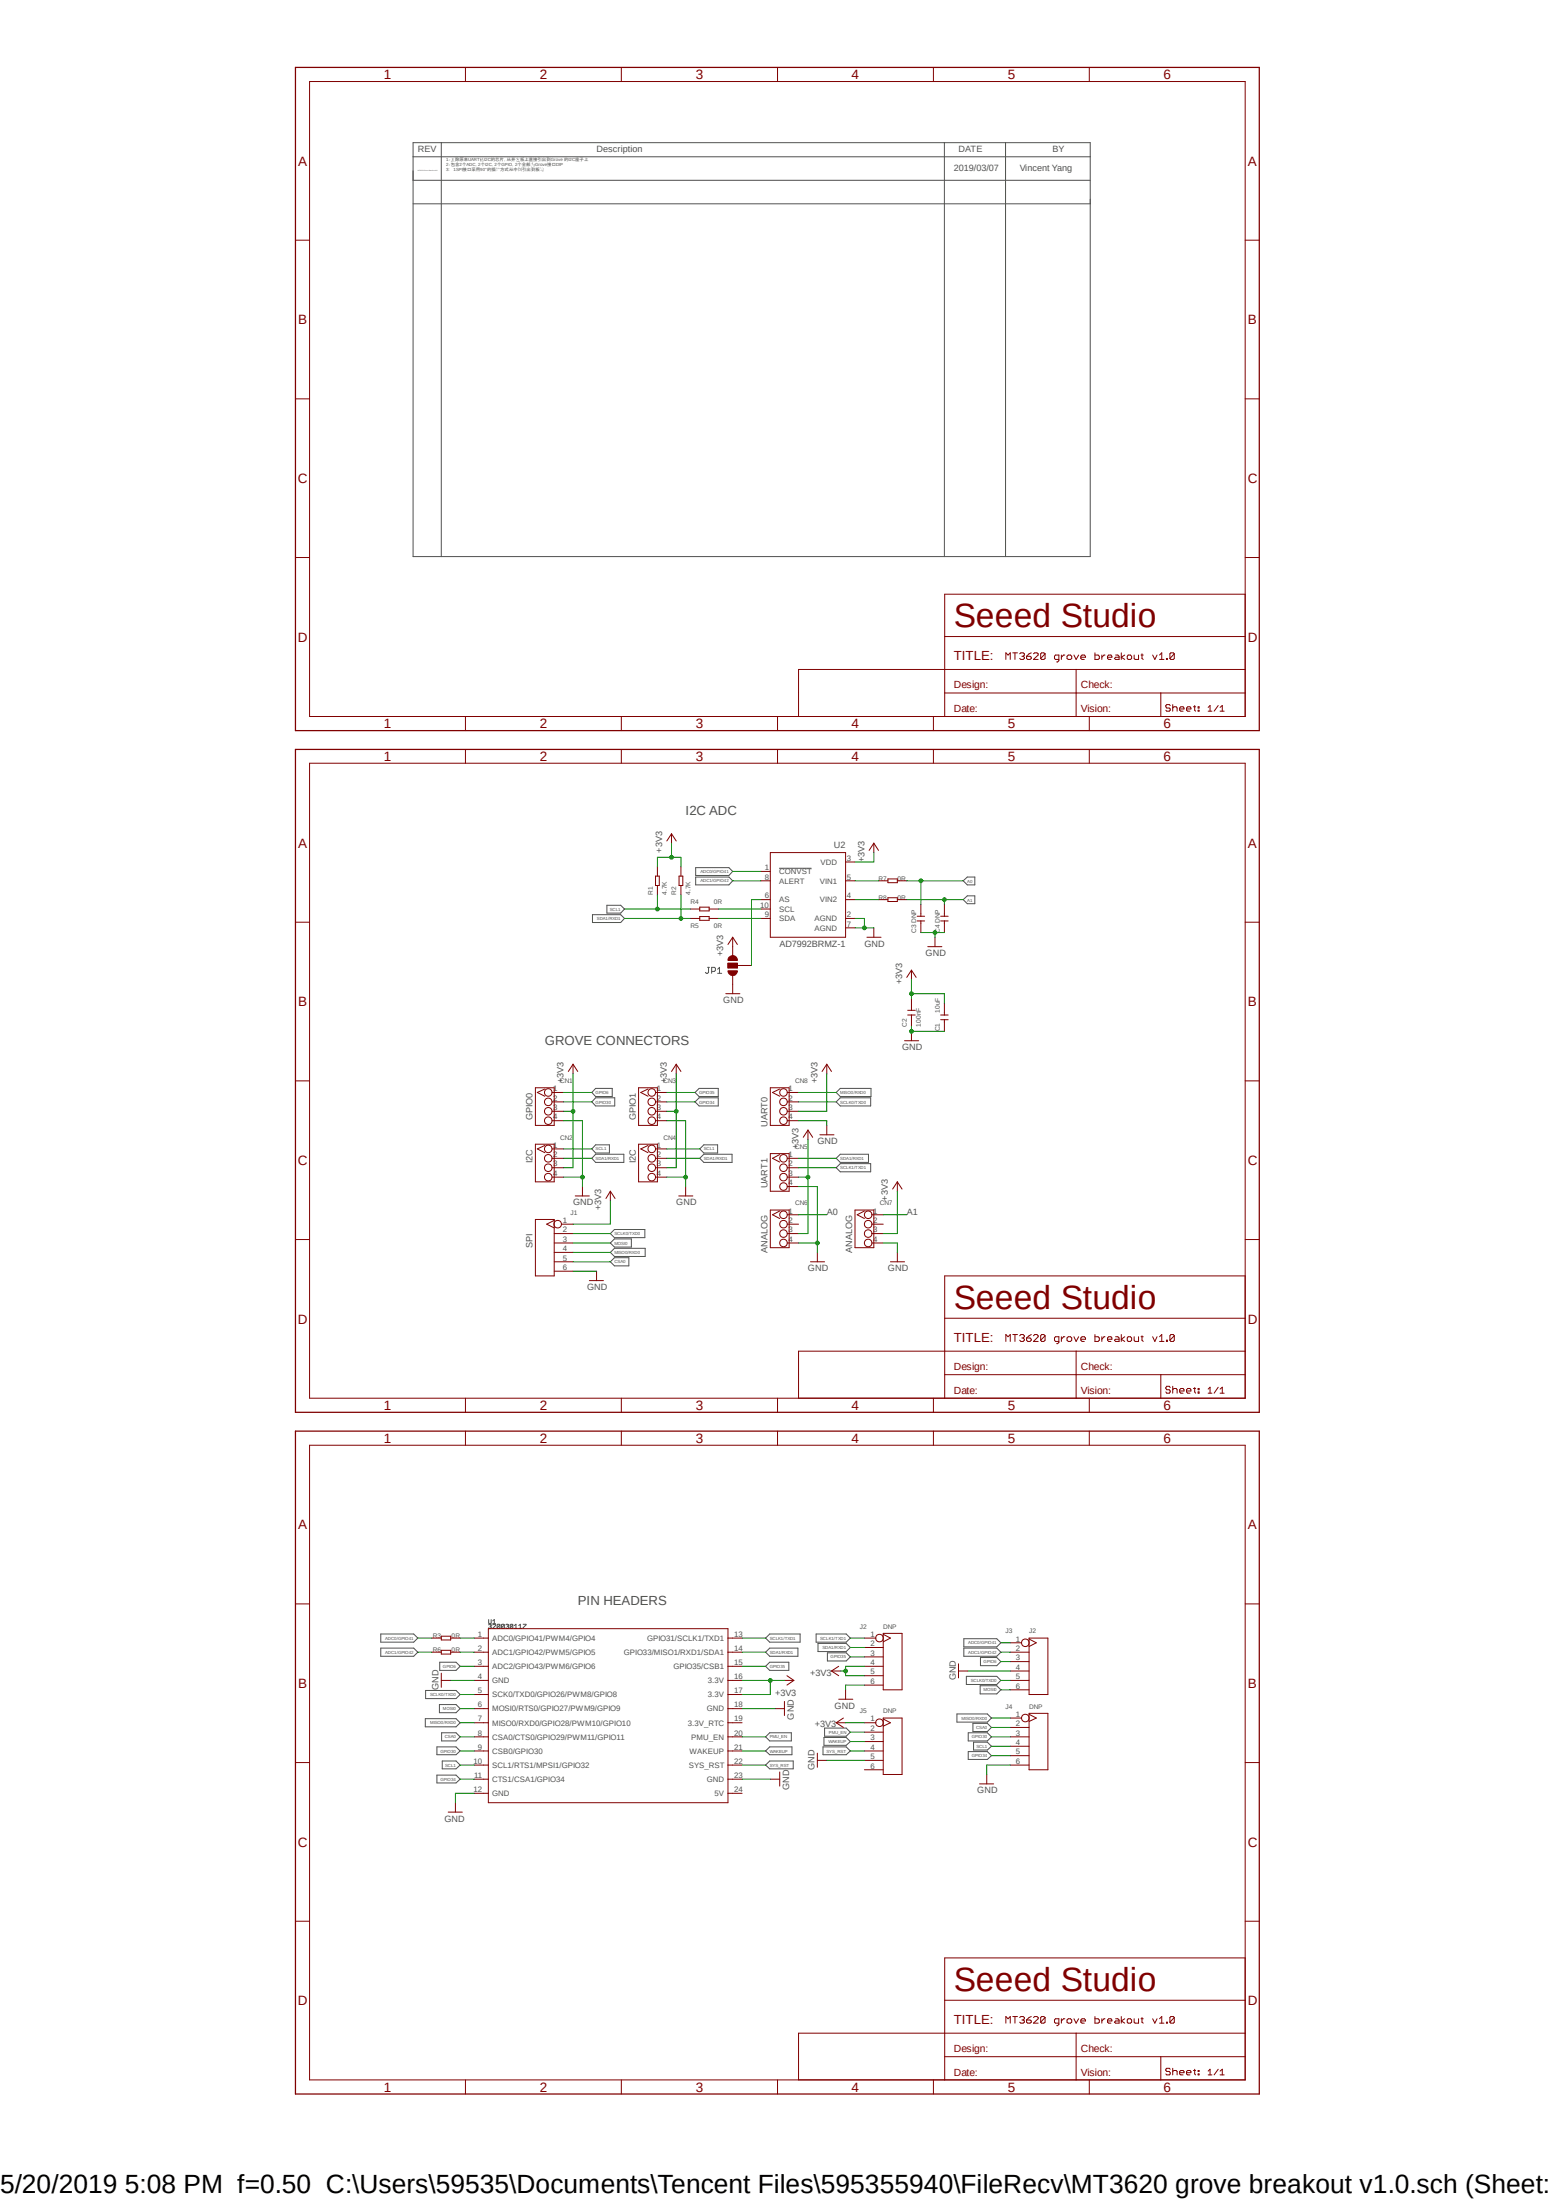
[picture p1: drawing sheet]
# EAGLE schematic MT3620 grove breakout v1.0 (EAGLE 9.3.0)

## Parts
C1  10uF  CAP-0603  [C0603]
C2  100nF  CAP-0603  [C0603]
C3  DNP  CAP-0603  [C0603]
C4  DNP  CAP-0603  [C0603]
CN1  320110033  GROVE-CONNECTOR-DIP(4P-2.0)  [HW4-2.0]
CN2  320110033  GROVE-CONNECTOR-DIP(4P-2.0)  [HW4-2.0]
CN3  320110033  GROVE-CONNECTOR-DIP(4P-2.0)  [HW4-2.0]
CN4  320110033  GROVE-CONNECTOR-DIP(4P-2.0)  [HW4-2.0]
CN5  320110033  GROVE-CONNECTOR-DIP(4P-2.0)  [HW4-2.0]
CN6  320110033  GROVE-CONNECTOR-DIP(4P-2.0)  [HW4-2.0]
CN7  320110033  GROVE-CONNECTOR-DIP(4P-2.0)  [HW4-2.0]
CN8  320110033  GROVE-CONNECTOR-DIP(4P-2.0)  [HW4-2.0]
J1  320020019  HEADER-6P-55/35MIL  [H6-2.54]
J2  DNP  HEADER-6P-55/35MIL  [H6-2.54]
J3  J2  HEADER-6P-55/35MIL  [H6-2.54]
J4  DNP  HEADER-6P-55/35MIL  [H6-2.54]
J5  DNP  HEADER-6P-55/35MIL  [H6-2.54]
JP1  JUMPER-SMT_3_NO_SILK  [SMT-JUMPER_3_NO_SILK]
R1  4.7K  RES-0603  [R0603]
R2  4.7K  RES-0603  [R0603]
R3  0R  RES-0603  [R0603]
R4  0R  RES-0603  [R0603]
R5  0R  RES-0603  [R0603]
R6  0R  RES-0603  [R0603]
R7  0R  RES-0603  [R0603]
R8  0R  RES-0603  [R0603]
U1  320030117  MT3620-DEV-BOARD  [MT3620-DEV-BOARD]
U2  AD7992BRMZ-1  AD7992  [MSOP10]

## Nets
+3V3: C1.2 C2.2 CN1.3 CN2.3 CN3.3 CN4.3 CN5.3 CN6.3 CN7.3 CN8.3 J1.1 J2.4 J2.5 J5.1 JP1.1 R1.2 R2.2 U1.16(3.3V) U1.17(3.3V) U2.3(VDD)
A0: C3.2 CN6.1 R7.2
A1: C4.2 CN7.1 R8.2
ADC0/GPIO41: J3.1 R3.2 U2.1(!CONVST)
ADC1/GPIO42: J3.2 R6.2 U2.8(ALERT)
CSA0: J1.5 J4.2 U1.8(CSA0/CTS0/GPIO29/PWM11/GPIO11)
GND: C1.1 C2.1 C3.1 C4.1 CN1.4 CN2.4 CN3.4 CN4.4 CN5.4 CN6.4 CN7.4 CN8.4 J1.6 J2.6 J3.4 J4.6 J5.5 JP1.3 U1.4(GND) U1.12(GND) U1.18(GND) U1.23(GND) U2.2(AGND) U2.7(AGND)
GPIO6: CN1.1 J3.3 U1.3(ADC2/GPIO43/PWM6/GPIO6)
GPIO30: CN1.2 J4.3 U1.9(CSB0/GPIO30)
GPIO34: CN3.2 J4.5 U1.11(CTS1/CSA1/GPIO34)
GPIO35: CN3.1 J2.3 U1.15(GPIO35/CSB1)
MISO0/RXD0: CN8.1 J1.4 J4.1 U1.7(MISO0/RXD0/GPIO28/PWM10/GPIO10)
MOSI0: J1.3 J3.6 U1.6(MOSI0/RTS0/GPIO27/PWM9/GPIO9)
N$1: R5.2 U2.9(SDA)
N$2: R4.2 U2.10(SCL)
N$3: JP1.2 U2.6(AS)
N$4: R7.1 U2.5(VIN1)
N$5: R8.1 U2.4(VIN2)
N$34: R3.1 U1.1(ADC0/GPIO41/PWM4/GPIO4)
N$44: R6.1 U1.2(ADC1/GPIO42/PWM5/GPIO5)
PMU_EN: J5.2 U1.20(PMU_EN)
SCL1: CN2.1 CN4.1 J4.4 R1.1 R4.1 U1.10(SCL1/RTS1/MPSI1/GPIO32)
SCLK0/TXD0: CN8.2 J1.2 J3.5 U1.5(SCK0/TXD0/GPIO26/PWM8/GPIO8)
SCLK1/TXD1: CN5.2 J2.1 U1.13(GPIO31/SCLK1/TXD1)
SDA1/RXD1: CN2.2 CN4.2 CN5.1 J2.2 R2.1 R5.1 U1.14(GPIO33/MISO1/RXD1/SDA1)
SYS_RST: J5.4 U1.22(SYS_RST)
WAKEUP: J5.3 U1.21(WAKEUP)
Unconnected: CN6.2 CN7.2 J5.6 U1.19(3.3V_RTC) U1.24(5V)

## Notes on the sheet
- 1：删除原来UART转I2C的芯片，从开发板上直接引出到Grove 的I2C座子上
- 2：包含2个ADC，2个I2C，2个GPIO，2个全部为Grove接口DIP
- MT3620 Grove Berakout V1 | 3:   1SPI接口采用90°的插针方式从中间引出到板边 | 2019/03/07 | Vincent Yang
- I2C ADC
- GROVE CONNECTORS
- GPIO0 | GPIO1
- UART0
- I2C | I2C
- UART1
- ANALOG | ANALOG
- SPI
- PIN HEADERS

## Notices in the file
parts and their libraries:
SparkFun-Jumpers: Licensing: Creative Commons ShareAlike 4.0 International - https://creativecommons.org/licenses/by-sa/4.0
